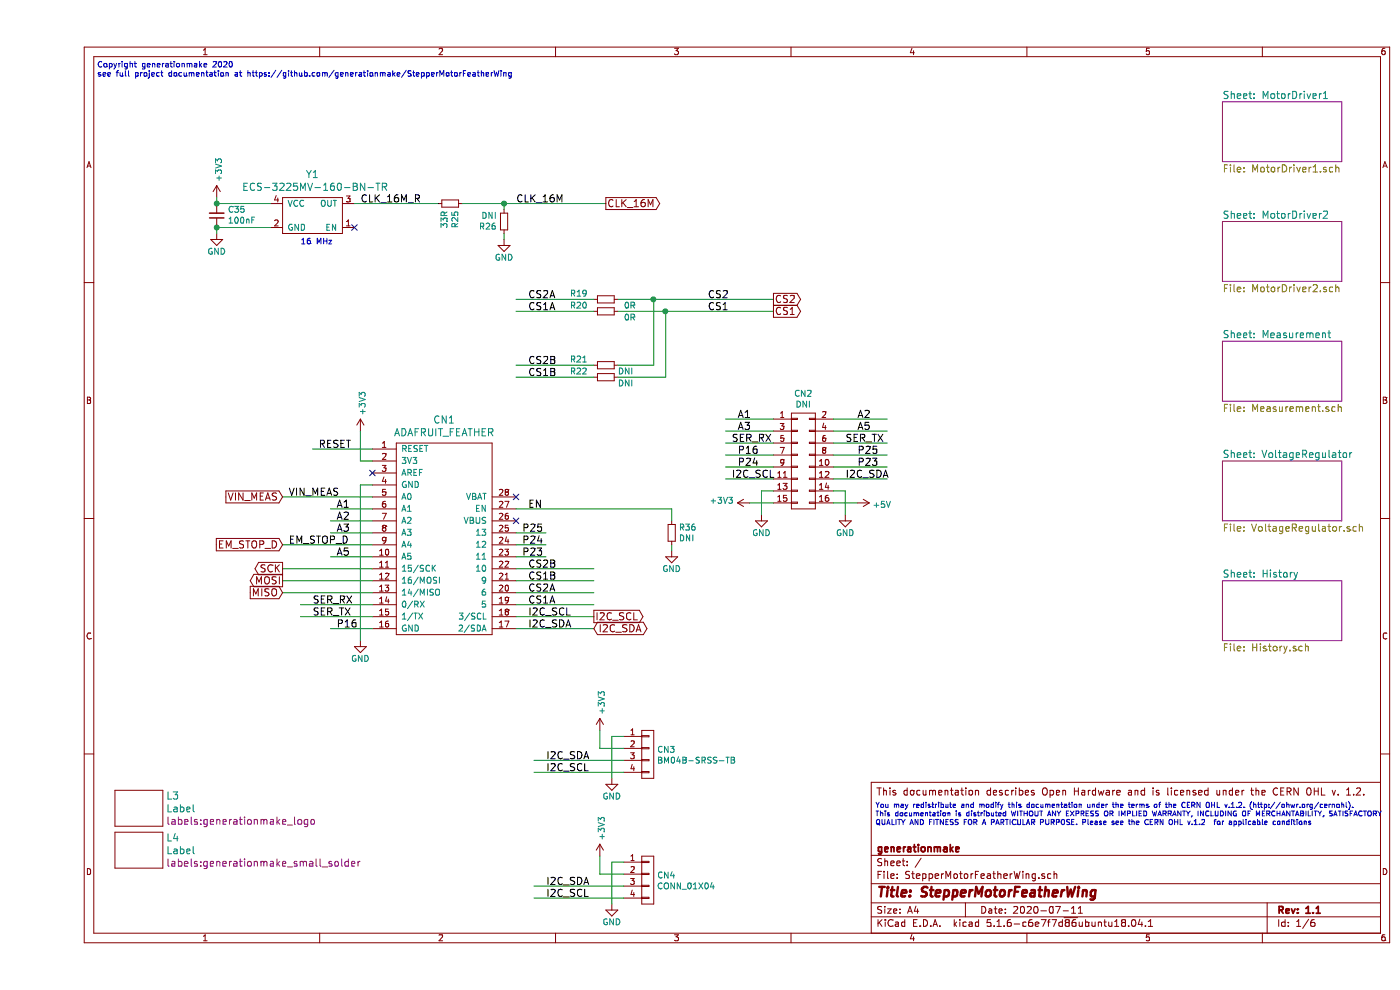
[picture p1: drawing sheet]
EESchema Schematic File Version 4
EELAYER 30 0
EELAYER END
$Descr A4 11693 8268
encoding utf-8
Sheet 1 6
Title "StepperMotorFeatherWing"
Date "2020-07-11"
Rev "1.1"
Comp "generationmake"
Comment1 ""
Comment2 ""
Comment3 ""
Comment4 "This documentation describes Open Hardware and is licensed under the CERN OHL v. 1.2."
$EndDescr
Text Notes 500  650  0    47   ~ 0
Copyright generationmake 2020\nsee full project documentation at https://github.com/generationmake/StepperMotorFeatherWing
Text Notes 7000 6900 0    43   ~ 0
You may redistribute and modify this documentation under the terms of the CERN OHL v.1.2. (http://ohwr.org/cernohl). \nThis documentation is distributed WITHOUT ANY EXPRESS OR IMPLIED WARRANTY, INCLUDING OF MERCHANTABILITY, SATISFACTORY \nQUALITY AND FITNESS FOR A PARTICULAR PURPOSE. Please see the CERN OHL v.1.2  for applicable conditions
Text Label 2100 4150 0    60   ~ 0
VIN_MEAS
Text Label 2350 3750 0    60   ~ 0
RESET
$Comp
L StepperMotorFeatherWing-rescue:GND-ArduHMIShield-rescue-ArduHMIShield-rescue-MKRHMIShield-rescue-MKRHMIShield-rescue-HMIFeatherWing-rescue-HighPowerMotorFeatherWing-rescue #PWR0105
U 1 1
P 2700 5350
F 0 "#PWR0105" H 2700 5100 50  0001 C CNN
F 1 "GND" H 2700 5200 50  0000 C CNN
F 2 "" H 2700 5350 50  0000 C CNN
F 3 "" H 2700 5350 50  0000 C CNN
	1    2700 5350
	1    0    0    -1  
$EndComp
$Comp
L StepperMotorFeatherWing-rescue:+3V3-power-supply-MKRHMIShield-rescue-MKRHMIShield-rescue-HMIFeatherWing-rescue-HighPowerMotorFeatherWing-rescue #PWR0106
U 1 1
P 2700 3600
F 0 "#PWR0106" H 2700 3450 50  0001 C CNN
F 1 "+3V3" V 2715 3728 50  0000 L CNN
F 2 "" H 2700 3600 50  0000 C CNN
F 3 "" H 2700 3600 50  0000 C CNN
	1    2700 3600
	1    0    0    -1  
$EndComp
Text Label 5600 2600 0    60   ~ 0
CS1
$Comp
L MODULE_compute:ADAFRUIT_FEATHER CN1
U 1 1
P 3400 4500
F 0 "CN1" H 3400 5497 60  0000 C CNN
F 1 "ADAFRUIT_FEATHER" H 3400 5391 60  0000 C CNN
F 2 "MODULE_compute:ADAFRUIT_FEATHER_HOLES" H 3550 5250 60  0001 C CNN
F 3 "" H 3400 4300 60  0000 C CNN
	1    3400 4500
	1    0    0    -1  
$EndComp
Wire Wire Line
	2800 4050 2700 4050
Wire Wire Line
	2300 3750 2800 3750
Wire Wire Line
	2800 3850 2700 3850
Wire Wire Line
	2700 3850 2700 3600
Wire Wire Line
	2050 4150 2800 4150
NoConn ~ 2800 3950
NoConn ~ 4000 4350
NoConn ~ 4000 4150
Text Label 2100 4550 0    60   ~ 0
EM_STOP_D
Wire Wire Line
	4650 5150 4000 5150
Wire Wire Line
	4650 5250 4000 5250
Text Label 4100 5150 0    60   ~ 0
I2C_SCL
Text Label 4100 5250 0    60   ~ 0
I2C_SDA
$Sheet
S 9900 2850 1000 500 
U 5DE3661B
F0 "Measurement" 60
F1 "Measurement.sch" 60
$EndSheet
Text GLabel 4650 5250 2    60   BiDi ~ 0
I2C_SDA
Text GLabel 4650 5150 2    60   Output ~ 0
I2C_SCL
Text GLabel 6150 2600 2    60   Output ~ 0
CS1
Text GLabel 2050 4550 0    60   Input ~ 0
EM_STOP_D
Text GLabel 2050 4150 0    60   Input ~ 0
VIN_MEAS
Wire Wire Line
	2700 4050 2700 5350
$Sheet
S 9900 3850 1000 500 
U 5DE38154
F0 "VoltageRegulator" 60
F1 "VoltageRegulator.sch" 60
$EndSheet
$Sheet
S 9900 850  1000 500 
U 5DEC41AF
F0 "MotorDriver1" 60
F1 "MotorDriver1.sch" 60
$EndSheet
$Sheet
S 9900 1850 1000 500 
U 5DE3616E
F0 "MotorDriver2" 60
F1 "MotorDriver2.sch" 60
$EndSheet
$Sheet
S 9900 4850 1000 500 
U 5DE38FE7
F0 "History" 60
F1 "History.sch" 60
$EndSheet
Wire Wire Line
	2050 4550 2800 4550
$Comp
L devices:R_0603 R36
U 1 1
P 5300 4450
F 0 "R36" H 5359 4496 50  0000 L CNN
F 1 "DNI" H 5359 4405 50  0000 L CNN
F 2 "resistors:R_0603" H 5300 4300 50  0001 C CNN
F 3 "" H 5300 4450 50  0000 C CNN
	1    5300 4450
	1    0    0    -1  
$EndComp
$Comp
L StepperMotorFeatherWing-rescue:GND-ArduHMIShield-rescue-ArduHMIShield-rescue-MKRHMIShield-rescue-MKRHMIShield-rescue-HMIFeatherWing-rescue-HighPowerMotorFeatherWing-rescue #PWR079
U 1 1
P 5300 4600
F 0 "#PWR079" H 5300 4350 50  0001 C CNN
F 1 "GND" H 5300 4450 50  0000 C CNN
F 2 "" H 5300 4600 50  0000 C CNN
F 3 "" H 5300 4600 50  0000 C CNN
	1    5300 4600
	1    0    0    -1  
$EndComp
Wire Wire Line
	5300 4550 5300 4600
Wire Wire Line
	4000 4250 5300 4250
Wire Wire Line
	5300 4250 5300 4350
Text Label 4100 4250 0    60   ~ 0
EN
Wire Wire Line
	2050 4750 2800 4750
Wire Wire Line
	2050 4850 2800 4850
Wire Wire Line
	2050 4950 2800 4950
Text GLabel 2050 4750 0    60   Output ~ 0
SCK
Text GLabel 2050 4850 0    60   Output ~ 0
MOSI
Text GLabel 2050 4950 0    60   Input ~ 0
MISO
Text GLabel 6150 2500 2    60   Output ~ 0
CS2
Text Label 5600 2500 0    60   ~ 0
CS2
$Comp
L mechanical-connectors:CONN_01X04 CN3
U 1 1
P 5100 6300
F 0 "CN3" H 5178 6341 50  0000 L CNN
F 1 "BM04B-SRSS-TB" H 5178 6250 50  0000 L CNN
F 2 "connectors_JST_SH:Connectors_JST_BM04B-SRSS-TB" H 5100 6300 50  0001 C CNN
F 3 "" H 5100 6300 50  0000 C CNN
	1    5100 6300
	1    0    0    -1  
$EndComp
$Comp
L StepperMotorFeatherWing-rescue:+3V3-power-supply-MKRHMIShield-rescue-MKRHMIShield-rescue-HMIFeatherWing-rescue-HighPowerMotorFeatherWing-rescue #PWR080
U 1 1
P 4700 6100
F 0 "#PWR080" H 4700 5950 50  0001 C CNN
F 1 "+3V3" V 4715 6228 50  0000 L CNN
F 2 "" H 4700 6100 50  0000 C CNN
F 3 "" H 4700 6100 50  0000 C CNN
	1    4700 6100
	1    0    0    -1  
$EndComp
$Comp
L StepperMotorFeatherWing-rescue:GND-ArduHMIShield-rescue-ArduHMIShield-rescue-MKRHMIShield-rescue-MKRHMIShield-rescue-HMIFeatherWing-rescue-HighPowerMotorFeatherWing-rescue #PWR082
U 1 1
P 4800 6500
F 0 "#PWR082" H 4800 6250 50  0001 C CNN
F 1 "GND" H 4800 6350 50  0000 C CNN
F 2 "" H 4800 6500 50  0000 C CNN
F 3 "" H 4800 6500 50  0000 C CNN
	1    4800 6500
	1    0    0    -1  
$EndComp
Wire Wire Line
	4900 6150 4800 6150
Wire Wire Line
	4800 6150 4800 6500
Wire Wire Line
	4900 6250 4700 6250
Wire Wire Line
	4700 6250 4700 6100
Wire Wire Line
	4150 6350 4900 6350
Wire Wire Line
	4150 6450 4900 6450
Text Label 4250 6350 0    60   ~ 0
I2C_SDA
Text Label 4250 6450 0    60   ~ 0
I2C_SCL
Wire Wire Line
	2200 5050 2800 5050
Wire Wire Line
	2200 5150 2800 5150
Text Label 2300 5050 0    60   ~ 0
SER_RX
Text Label 2300 5150 0    60   ~ 0
SER_TX
$Comp
L mechanical-connectors:CONN_01X04 CN4
U 1 1
P 5100 7350
F 0 "CN4" H 5178 7391 50  0000 L CNN
F 1 "CONN_01X04" H 5178 7300 50  0000 L CNN
F 2 "pin_headers:Pin_Header_Straight_1x04" H 5100 7350 50  0001 C CNN
F 3 "" H 5100 7350 50  0000 C CNN
	1    5100 7350
	1    0    0    -1  
$EndComp
$Comp
L StepperMotorFeatherWing-rescue:+3V3-power-supply-MKRHMIShield-rescue-MKRHMIShield-rescue-HMIFeatherWing-rescue-HighPowerMotorFeatherWing-rescue #PWR084
U 1 1
P 4700 7150
F 0 "#PWR084" H 4700 7000 50  0001 C CNN
F 1 "+3V3" V 4715 7278 50  0000 L CNN
F 2 "" H 4700 7150 50  0000 C CNN
F 3 "" H 4700 7150 50  0000 C CNN
	1    4700 7150
	1    0    0    -1  
$EndComp
$Comp
L StepperMotorFeatherWing-rescue:GND-ArduHMIShield-rescue-ArduHMIShield-rescue-MKRHMIShield-rescue-MKRHMIShield-rescue-HMIFeatherWing-rescue-HighPowerMotorFeatherWing-rescue #PWR086
U 1 1
P 4800 7550
F 0 "#PWR086" H 4800 7300 50  0001 C CNN
F 1 "GND" H 4800 7400 50  0000 C CNN
F 2 "" H 4800 7550 50  0000 C CNN
F 3 "" H 4800 7550 50  0000 C CNN
	1    4800 7550
	1    0    0    -1  
$EndComp
Wire Wire Line
	4900 7200 4800 7200
Wire Wire Line
	4800 7200 4800 7550
Wire Wire Line
	4900 7300 4700 7300
Wire Wire Line
	4700 7300 4700 7150
Wire Wire Line
	4150 7400 4900 7400
Wire Wire Line
	4150 7500 4900 7500
Text Label 4250 7400 0    60   ~ 0
I2C_SDA
Text Label 4250 7500 0    60   ~ 0
I2C_SCL
$Comp
L devices:R_0603 R19
U 1 1
P 4750 2500
F 0 "R19" V 4700 2200 50  0000 L CNN
F 1 "0R" V 4800 2650 50  0000 L CNN
F 2 "resistors:R_0603" H 4750 2350 50  0001 C CNN
F 3 "" H 4750 2500 50  0000 C CNN
	1    4750 2500
	0    1    1    0   
$EndComp
$Comp
L devices:R_0603 R20
U 1 1
P 4750 2600
F 0 "R20" V 4700 2300 50  0000 L CNN
F 1 "0R" V 4800 2750 50  0000 L CNN
F 2 "resistors:R_0603" H 4750 2450 50  0001 C CNN
F 3 "" H 4750 2600 50  0000 C CNN
	1    4750 2600
	0    1    1    0   
$EndComp
$Comp
L devices:R_0603 R21
U 1 1
P 4750 3050
F 0 "R21" V 4700 2750 50  0000 L CNN
F 1 "DNI" V 4800 3150 50  0000 L CNN
F 2 "resistors:R_0603" H 4750 2900 50  0001 C CNN
F 3 "" H 4750 3050 50  0000 C CNN
	1    4750 3050
	0    1    1    0   
$EndComp
$Comp
L devices:R_0603 R22
U 1 1
P 4750 3150
F 0 "R22" V 4700 2850 50  0000 L CNN
F 1 "DNI" V 4800 3250 50  0000 L CNN
F 2 "resistors:R_0603" H 4750 3000 50  0001 C CNN
F 3 "" H 4750 3150 50  0000 C CNN
	1    4750 3150
	0    1    1    0   
$EndComp
Wire Wire Line
	4000 2500 4650 2500
Wire Wire Line
	4000 2600 4650 2600
Wire Wire Line
	4000 3050 4650 3050
Wire Wire Line
	4000 3150 4650 3150
Wire Wire Line
	4850 2500 5150 2500
Wire Wire Line
	4850 2600 5250 2600
Wire Wire Line
	4850 3050 5150 3050
Wire Wire Line
	5150 3050 5150 2500
Connection ~ 5150 2500
Wire Wire Line
	5150 2500 6150 2500
Wire Wire Line
	4850 3150 5250 3150
Wire Wire Line
	5250 3150 5250 2600
Connection ~ 5250 2600
Wire Wire Line
	5250 2600 6150 2600
Text Label 4100 2500 0    60   ~ 0
CS2A
Text Label 4100 2600 0    60   ~ 0
CS1A
Text Label 4100 3050 0    60   ~ 0
CS2B
Text Label 4100 3150 0    60   ~ 0
CS1B
Wire Wire Line
	4650 5050 4000 5050
Wire Wire Line
	4650 4950 4000 4950
Wire Wire Line
	4650 4850 4000 4850
Wire Wire Line
	4650 4750 4000 4750
Text Label 4100 4750 0    60   ~ 0
CS2B
Text Label 4100 4850 0    60   ~ 0
CS1B
Text Label 4100 4950 0    60   ~ 0
CS2A
Text Label 4100 5050 0    60   ~ 0
CS1A
$Comp
L devices:oscillator Y1
U 1 1
P 2300 1800
F 0 "Y1" H 2300 2147 60  0000 C CNN
F 1 " ECS-3225MV-160-BN-TR" H 2300 2041 60  0000 C CNN
F 2 "crystals:Crystal_SMD_3.2x2.5mm_4Pad" H 2300 1800 60  0001 C CNN
F 3 "" H 2300 1800 60  0001 C CNN
	1    2300 1800
	1    0    0    -1  
$EndComp
$Comp
L devices:R_0603 R25
U 1 1
P 3450 1700
F 0 "R25" H 3509 1746 50  0000 L CNN
F 1 "33R" H 3509 1655 50  0000 L CNN
F 2 "resistors:R_0603" H 3450 1550 50  0001 C CNN
F 3 "" H 3450 1700 50  0000 C CNN
	1    3450 1700
	0    1    1    0   
$EndComp
$Comp
L devices:R_0603 R26
U 1 1
P 3900 1850
F 0 "R26" H 3959 1896 50  0000 L CNN
F 1 "DNI" H 3959 1805 50  0000 L CNN
F 2 "resistors:R_0603" H 3900 1700 50  0001 C CNN
F 3 "" H 3900 1850 50  0000 C CNN
	1    3900 1850
	-1   0    0    1   
$EndComp
$Comp
L devices:C_0603 C35
U 1 1
P 1500 1800
F 0 "C35" H 1408 1754 50  0000 R CNN
F 1 "100nF" H 1408 1845 50  0000 R CNN
F 2 "capacitors:C_0603" H 1500 1650 50  0001 C CNN
F 3 "" H 1500 1800 50  0000 C CNN
	1    1500 1800
	-1   0    0    1   
$EndComp
$Comp
L StepperMotorFeatherWing-rescue:+3V3-power-supply-MKRHMIShield-rescue-MKRHMIShield-rescue-HMIFeatherWing-rescue-HighPowerMotorFeatherWing-rescue #PWR095
U 1 1
P 1500 1650
F 0 "#PWR095" H 1500 1500 50  0001 C CNN
F 1 "+3V3" V 1515 1778 50  0000 L CNN
F 2 "" H 1500 1650 50  0000 C CNN
F 3 "" H 1500 1650 50  0000 C CNN
	1    1500 1650
	1    0    0    -1  
$EndComp
$Comp
L StepperMotorFeatherWing-rescue:GND-ArduHMIShield-rescue-ArduHMIShield-rescue-MKRHMIShield-rescue-MKRHMIShield-rescue-HMIFeatherWing-rescue-HighPowerMotorFeatherWing-rescue #PWR096
U 1 1
P 1500 1950
F 0 "#PWR096" H 1500 1700 50  0001 C CNN
F 1 "GND" H 1500 1800 50  0000 C CNN
F 2 "" H 1500 1950 50  0000 C CNN
F 3 "" H 1500 1950 50  0000 C CNN
	1    1500 1950
	1    0    0    -1  
$EndComp
$Comp
L StepperMotorFeatherWing-rescue:GND-ArduHMIShield-rescue-ArduHMIShield-rescue-MKRHMIShield-rescue-MKRHMIShield-rescue-HMIFeatherWing-rescue-HighPowerMotorFeatherWing-rescue #PWR097
U 1 1
P 3900 2000
F 0 "#PWR097" H 3900 1750 50  0001 C CNN
F 1 "GND" H 3900 1850 50  0000 C CNN
F 2 "" H 3900 2000 50  0000 C CNN
F 3 "" H 3900 2000 50  0000 C CNN
	1    3900 2000
	1    0    0    -1  
$EndComp
Wire Wire Line
	3900 1750 3900 1700
Connection ~ 3900 1700
Wire Wire Line
	3900 1700 3550 1700
Wire Wire Line
	3900 1950 3900 2000
Wire Wire Line
	1500 1650 1500 1700
Wire Wire Line
	1500 1900 1500 1950
Wire Wire Line
	1950 1900 1500 1900
Connection ~ 1500 1900
Wire Wire Line
	1950 1700 1500 1700
Connection ~ 1500 1700
NoConn ~ 2650 1900
Wire Wire Line
	3900 1700 4750 1700
Wire Wire Line
	2650 1700 3350 1700
Text Label 4000 1700 0    60   ~ 0
CLK_16M
Text Label 2700 1700 0    60   ~ 0
CLK_16M_R
Text GLabel 4750 1700 2    60   Output ~ 0
CLK_16M
$Comp
L mechanical-connectors:CONN_02X08 CN2
U 1 1
P 6400 3850
F 0 "CN2" H 6400 4415 50  0000 C CNN
F 1 "DNI" H 6400 4324 50  0000 C CNN
F 2 "pin_headers:Pin_Header_Straight_2x08" H 6400 2650 50  0001 C CNN
F 3 "" H 6400 2650 50  0000 C CNN
	1    6400 3850
	1    0    0    -1  
$EndComp
Wire Wire Line
	2450 4650 2800 4650
Wire Wire Line
	2450 4450 2800 4450
Wire Wire Line
	2450 4350 2800 4350
Wire Wire Line
	2450 4250 2800 4250
Text Label 2500 4250 0    60   ~ 0
A1
Text Label 2500 4350 0    60   ~ 0
A2
Text Label 2500 4450 0    60   ~ 0
A3
Text Label 2500 4650 0    60   ~ 0
A5
Wire Wire Line
	2450 5250 2800 5250
Text Label 2500 5250 0    60   ~ 0
P16
Wire Wire Line
	4250 4650 4000 4650
Wire Wire Line
	4250 4550 4000 4550
Wire Wire Line
	4250 4450 4000 4450
Text Label 4050 4650 0    60   ~ 0
P23
Text Label 4050 4550 0    60   ~ 0
P24
Text Label 4050 4450 0    60   ~ 0
P25
Wire Wire Line
	5750 3500 6150 3500
Wire Wire Line
	5750 3600 6150 3600
Wire Wire Line
	5750 3700 6150 3700
Wire Wire Line
	5750 3800 6150 3800
Wire Wire Line
	5750 3900 6150 3900
Wire Wire Line
	6650 3900 7100 3900
Wire Wire Line
	7100 3800 6650 3800
Wire Wire Line
	6650 3700 7100 3700
Wire Wire Line
	7100 3600 6650 3600
Wire Wire Line
	7100 3500 6650 3500
Text Label 5850 3500 0    60   ~ 0
A1
Text Label 6850 3500 0    60   ~ 0
A2
Text Label 5850 3600 0    60   ~ 0
A3
Text Label 6850 3600 0    60   ~ 0
A5
Text Label 5800 3700 0    60   ~ 0
SER_RX
Text Label 6750 3700 0    60   ~ 0
SER_TX
Text Label 5850 3800 0    60   ~ 0
P16
Text Label 6850 3800 0    60   ~ 0
P25
Text Label 5850 3900 0    60   ~ 0
P24
Text Label 6850 3900 0    60   ~ 0
P23
$Comp
L StepperMotorFeatherWing-rescue:GND-ArduHMIShield-rescue-ArduHMIShield-rescue-MKRHMIShield-rescue-MKRHMIShield-rescue-HMIFeatherWing-rescue-HighPowerMotorFeatherWing-rescue #PWR081
U 1 1
P 6050 4300
F 0 "#PWR081" H 6050 4050 50  0001 C CNN
F 1 "GND" H 6050 4150 50  0000 C CNN
F 2 "" H 6050 4300 50  0000 C CNN
F 3 "" H 6050 4300 50  0000 C CNN
	1    6050 4300
	1    0    0    -1  
$EndComp
$Comp
L StepperMotorFeatherWing-rescue:GND-ArduHMIShield-rescue-ArduHMIShield-rescue-MKRHMIShield-rescue-MKRHMIShield-rescue-HMIFeatherWing-rescue-HighPowerMotorFeatherWing-rescue #PWR083
U 1 1
P 6750 4300
F 0 "#PWR083" H 6750 4050 50  0001 C CNN
F 1 "GND" H 6750 4150 50  0000 C CNN
F 2 "" H 6750 4300 50  0000 C CNN
F 3 "" H 6750 4300 50  0000 C CNN
	1    6750 4300
	1    0    0    -1  
$EndComp
$Comp
L StepperMotorFeatherWing-rescue:+3V3-power-supply-MKRHMIShield-rescue-MKRHMIShield-rescue-HMIFeatherWing-rescue-HighPowerMotorFeatherWing-rescue #PWR078
U 1 1
P 5950 4200
F 0 "#PWR078" H 5950 4050 50  0001 C CNN
F 1 "+3V3" V 5965 4328 50  0000 L CNN
F 2 "" H 5950 4200 50  0000 C CNN
F 3 "" H 5950 4200 50  0000 C CNN
	1    5950 4200
	0    -1   -1   0   
$EndComp
$Comp
L power-supply:+5V #PWR085
U 1 1
P 6850 4200
F 0 "#PWR085" H 6850 4050 50  0001 C CNN
F 1 "+5V" V 6865 4328 50  0000 L CNN
F 2 "" H 6850 4200 50  0000 C CNN
F 3 "" H 6850 4200 50  0000 C CNN
	1    6850 4200
	0    1    1    0   
$EndComp
Wire Wire Line
	6050 4300 6050 4100
Wire Wire Line
	6750 4300 6750 4100
Wire Wire Line
	6850 4200 6650 4200
Wire Wire Line
	5950 4200 6150 4200
Wire Wire Line
	6150 4100 6050 4100
Wire Wire Line
	6650 4100 6750 4100
Wire Wire Line
	6650 4000 7100 4000
Wire Wire Line
	5750 4000 6150 4000
Text Label 5800 4000 0    60   ~ 0
I2C_SCL
Text Label 6750 4000 0    60   ~ 0
I2C_SDA
$Comp
L devices:Label L3
U 1 1
P 850 6750
F 0 "L3" H 1078 6856 60  0000 L CNN
F 1 "Label" H 1078 6750 60  0000 L CNN
F 2 "labels:generationmake_logo" H 1078 6644 60  0000 L CNN
F 3 "" H 850 6750 60  0000 C CNN
	1    850  6750
	1    0    0    -1  
$EndComp
$Comp
L devices:Label L4
U 1 1
P 850 7100
F 0 "L4" H 1078 7206 60  0000 L CNN
F 1 "Label" H 1078 7100 60  0000 L CNN
F 2 "labels:generationmake_small_solder" H 1078 6994 60  0000 L CNN
F 3 "" H 850 7100 60  0000 C CNN
	1    850  7100
	1    0    0    -1  
$EndComp
Text Notes 2200 2050 0    47   ~ 0
16 MHz
$EndSCHEMATC
